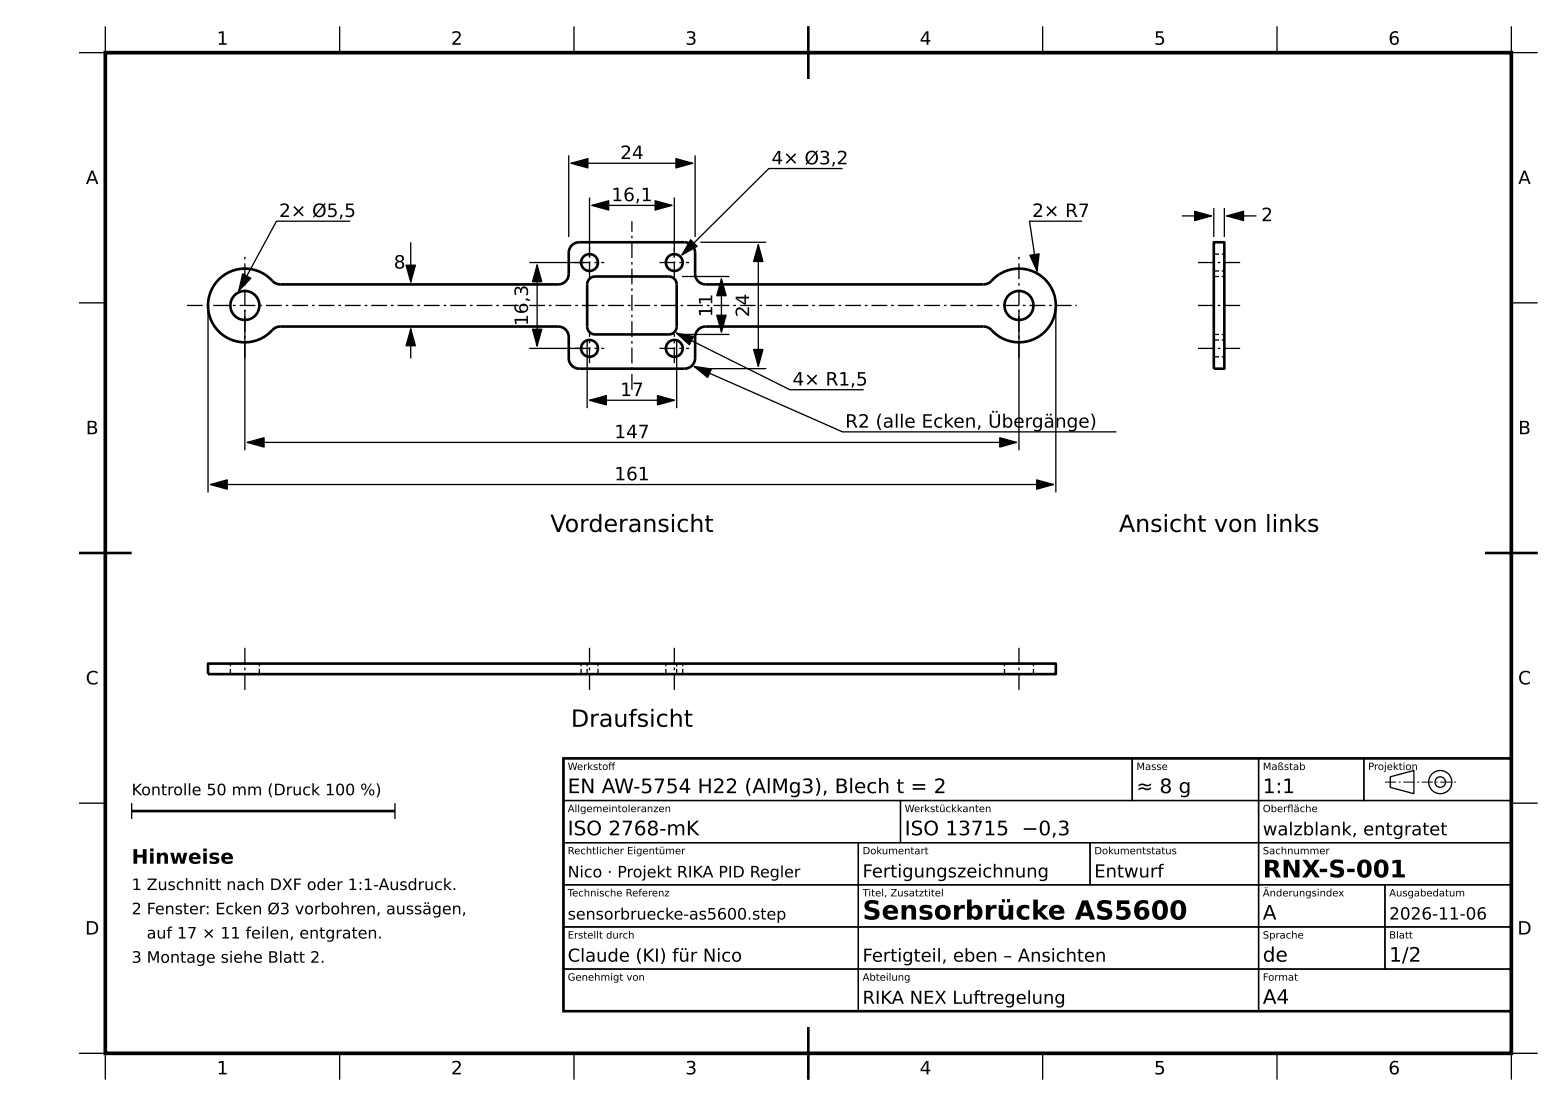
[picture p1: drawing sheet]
<svg xmlns="http://www.w3.org/2000/svg" width="297mm" height="210mm" viewBox="0 0 297 210" stroke-linecap="round" stroke-linejoin="round" font-family="sans-serif">
<path d="M20 10h267v190h-267z" fill="none" stroke="#000" stroke-width=".7" stroke-linecap="butt"/>
<g fill="none" stroke="#000" stroke-width=".25">
<path d="M20 5v5h-5M64.5 5v5M109 5v5M153.5 5v5M198 5v5M242.5 5v5M287 5v5h5M108 29.5v15.5M108.5 31h23M112 37.5v11.3M112.4 39h15.2M128.1 37.5v11.3"/>
<path d="M132 29.5v15.5M160 32h-14l-16.5 16.4M230.5 39.5v5.5M232.5 39.5v5.5M15 57.5h5M39.5 59v34.5M46.5 59v26.5M66.5 42h-14l-7.2 13.2M78 46v7.5M100.5 49.8h10.4M102 50.3v15.4M129.5 52.5h9"/>
<path d="M133 46h12.5M137 53v10M144 46.5v23M193.5 59v26.5M200.5 59v34.5M205.5 42h-10l1.4 9.5M224.5 41h5.5M233 41h5.5M287 57.5h5M78 62.5v5.5M100.5 66.1h10.4M111.5 64.5v13"/>
<path d="M112 76h16M128.5 63.3l21.5 10.7h14M128.5 64.5v13M129.5 63.5h9M131.8 69.6l28.2 12.4h52M133 70h12.5M40 92h160M47 84h146M15 105h5M287 105h5M15 152.5h5M25 152.5v3"/>
<path d="M75 152.5v3M107 144h108v8h-108zM107 152h64v8h-64zM107 160h56v8h-56zM163 160h44v8h-44zM171 152h68v8h-68zM207 160h32v8h-32zM215 144h24v8h-24zM239 144h20v8h-20zM239 152h48v8h-48zM239 160h48v8h-48zM259 144h28v8h-28z"/>
<path d="M264 147.5l4.5-1.2v4.4l-4.5-1.2zM287 152.5h5M107 168h56v8h-56zM107 176h56v8h-56zM163 168h76v8h-76zM163 176h76v8h-76zM239 168h24v8h-24zM239 176h24v8h-24zM263 168h24v8h-24zM263 176h24v8h-24zM15 200h5v5M64.5 200v5"/>
<path d="M107 184h56v8h-56zM109 200v5M153.5 200v5M163 184h76v8h-76zM198 200v5M239 184h48v8h-48zM242.5 200v5M292 200h-5v5"/>
<circle cx="273.5" cy="148.5" r="2.2"/>
<circle cx="273.5" cy="148.5" r="1"/>
</g>
<g fill="none" stroke="#000" stroke-width=".5">
<path d="M153.5 5v10M41.6 53a7.1 7.1 0 0 1 10.4 .6l.5 .3 .7 .1h53.1a2.21 2.21 0 0 0 1.7-2.8v-2.1a2.75 2.75 0 0 1 .9-2.8 8 8 0 0 1 3.1-.3h17.2a2.27 2.27 0 0 1 2.8 2.8v2.1a2.75 2.75 0 0 0 .9 2.8l1.1 .3h52.8l1-.2a8.3 8.3 0 0 1 5.1-2.8 7 7 0 0 1 7 9.8 7 7 0 0 1-11.9 1.6l-.5-.3-.7-.1h-53.1a2.21 2.21 0 0 0-1.7 2.8v2.1a2.75 2.75 0 0 1-.9 2.8 8 8 0 0 1-3.1 .3h-17.2a2.27 2.27 0 0 1-2.8-2.8v-2.1a2.75 2.75 0 0 0-.9-2.8l-1.1-.3h-52.8l-1 .2a8.6 8.6 0 0 1-4.9 2.7 7 7 0 0 1-7.1-3.9 7 7 0 0 1 1.4-8zM111.9 52.9a3.1 3.1 0 0 1 2.4-.4h11.7a2 2 0 0 1 2.5 1.2v7.3a2.1 2.1 0 0 1-.9 2.4l-.6 .1h-13a2 2 0 0 1-2.5-1.2v-7.3a2.79 2.79 0 0 1 .4-2.1zM230.5 46h2v24h-2zM15 105h10M282 105h10M39.5 126h161v2h-161zM25 154h50M107 144h180v48h-180zM153.5 195v10"/>
<circle cx="46.5" cy="58" r="2.75"/>
<circle cx="112" cy="49.8" r="1.6"/>
<circle cx="128" cy="49.8" r="1.6"/>
<circle cx="193.5" cy="58" r="2.75"/>
<circle cx="112" cy="66.1" r="1.6"/>
<circle cx="128.1" cy="66.1" r="1.6"/>
</g>
<g fill="none" stroke="#000" stroke-width=".25" stroke-dasharray="3 .7 .5 .7" stroke-linecap="butt">
<path d="M35.5 58h169M109.2 49.8h5.6M112 52.6v-5.6M125.2 49.8h5.7M128.1 52.6v-5.6M227.5 49.8h8M227.5 58h8M46.5 68v-20M109.2 66.1h5.6M112 68.9v-5.6M120 74v-32M125.2 66.1h5.7"/>
<path d="M128.1 68.9v-5.6M193.5 68v-20M227.5 66.1h8M46.5 131v-8M112 131v-8M128.1 131v-8M193.5 131v-8"/>
</g>
<g fill="none" stroke="#000" stroke-width=".25" stroke-dasharray="1 .5" stroke-linecap="butt">
<path d="M230.5 51.4h2M230.5 48.2h2M230.5 52.5h2M230.5 67.7h2M230.5 64.5h2M230.5 63.5h2M43.7 128v-2M49.2 128v-2M110.4 128v-2M111.5 128v-2M113.6 128v-2M126.5 128v-2"/>
<path d="M128.5 128v-2M129.6 128v-2M190.8 128v-2M196.2 128v-2"/>
</g>
<path d="M263 148.5h14" fill="none" stroke="#000" stroke-width=".19" stroke-dasharray="2.1 .5 .3 .5" stroke-linecap="butt"/>
<g fill="#000" stroke="#000" stroke-width=".25">
<path d="M108.5 31l3.1-.9v1.8zM112.4 39l3.2-.9v1.8zM124.4 38.1l3.2 .9-3.2 .9zM128.4 30.1l3.1 .9-3.1 .9zM46.1 52l1.5 .8-2.3 2.4zM77.1 50.4h1.8l-.9 3.1zM102 50.3l.9 3.2h-1.8zM131.1 45.5l1.3 1.3-2.9 1.6zM137 53l.9 3.1h-1.8zM136.1 59.9h1.8l-.9 3.1zM144 46.5l.9 3.1h-1.8zM195.6 48.5l1.7-.3-.4 3.3z"/>
<path d="M226.9 40.1l3.1 .9-3.1 .9zM233 41l3.1-.9v1.8zM78 62.5l.9 3.1h-1.8zM101.1 62.5h1.8l-.9 3.2zM112 76l3.1-.9v1.8zM124.9 75.1l3.1 .9-3.1 .9zM128.5 63.3l3.2 .6-.8 1.6zM131.8 69.6l3.3 .5-.7 1.6zM143.1 66.4h1.8l-.9 3.1zM40 92l3.1-.9v1.8zM47 84l3.1-.9v1.8zM189.9 83.1l3.1 .9-3.1 .9z"/>
<path d="M196.9 91.1l3.1 .9-3.1 .9z"/>
</g>
<text font-size="5" x="163.8" y="174.6">Sensorbrücke AS5600</text>
<text font-size="4.6" x="239.8" y="166.6">RNX-S-001</text>
<g font-size="4.5">
<text x="104.5" y="101">Vorderansicht</text>
<text x="212.5" y="101">Ansicht von links</text>
<text x="108.4" y="138">Draufsicht</text>
</g>
<g font-size="3.8">
<text x="107.8" y="150.6">EN AW-5754 H22 (AlMg3), Blech t = 2</text>
<text x="215.8" y="150.6">≈ 8 g</text>
<text x="239.8" y="150.6">1:1</text>
<text x="107.8" y="158.6">ISO 2768-mK</text>
<text x="171.8" y="158.6">ISO 13715 −0,3</text>
<text x="25" y="164">Hinweise</text>
<text x="239.8" y="174.6">A</text>
<text x="239.8" y="182.6">de</text>
<text x="263.8" y="182.6">1/2</text>
<text x="239.8" y="190.6">A4</text>
</g>
<g font-size="3.5">
<text x="41.1" y="8.5">1</text>
<text x="85.6" y="8.5">2</text>
<text x="130.1" y="8.5">3</text>
<text x="174.6" y="8.5">4</text>
<text x="219.1" y="8.5">5</text>
<text x="263.6" y="8.5">6</text>
<text x="16.3" y="34.9">A</text>
<text x="117.8" y="30.2">24</text>
<text x="146.5" y="31.2">4× Ø3,2</text>
<text x="288.3" y="34.9">A</text>
<text x="53" y="41.2">2× Ø5,5</text>
<text x="116.1" y="38.2">16,1</text>
<text x="196" y="41.2">2× R7</text>
<text x="239.5" y="42">2</text>
<text x="74.8" y="51">8</text>
<text x="100.3" y="61.9" transform="rotate(-90 100.3 61.9)">16,3</text>
<text x="135.3" y="60.2" transform="rotate(-90 135.3 60.2)">11</text>
<text x="142.3" y="60.2" transform="rotate(-90 142.3 60.2)">24</text>
<text x="117.8" y="75.2">17</text>
<text x="150.5" y="73.2">4× R1,5</text>
<text x="16.3" y="82.4">B</text>
<text x="116.7" y="83.2">147</text>
<text x="160.5" y="81.2">R2 (alle Ecken, Übergänge)</text>
<text x="288.3" y="82.4">B</text>
<text x="116.7" y="91.2">161</text>
<text x="16.3" y="129.9">C</text>
<text x="288.3" y="129.9">C</text>
<text x="16.2" y="177.4">D</text>
<text x="288.2" y="177.4">D</text>
<text x="41.1" y="204">1</text>
<text x="85.6" y="204">2</text>
<text x="130.1" y="204">3</text>
<text x="174.6" y="204">4</text>
<text x="219.1" y="204">5</text>
<text x="263.6" y="204">6</text>
</g>
<g font-size="3.4">
<text x="239.8" y="158.6">walzblank, entgratet</text>
<text x="163.8" y="166.6">Fertigungszeichnung</text>
<text x="207.8" y="166.6">Entwurf</text>
<text x="107.8" y="182.6">Claude (KI) für Nico</text>
<text x="163.8" y="182.6">Fertigteil, eben – Ansichten</text>
<text x="163.8" y="190.6">RIKA NEX Luftregelung</text>
</g>
<text font-size="3.2" x="263.8" y="174.6">2026-11-06</text>
<g font-size="3">
<text x="25" y="151">Kontrolle 50 mm (Druck 100 %)</text>
<text x="107.8" y="166.6">Nico · Projekt RIKA PID Regler</text>
<text x="25" y="169">1 Zuschnitt nach DXF oder 1:1-Ausdruck.</text>
<text x="25" y="173.6">2 Fenster: Ecken Ø3 vorbohren, aussägen,</text>
<text x="27.9" y="178.2">auf 17 × 11 feilen, entgraten.</text>
<text x="107.8" y="174.6">sensorbruecke-as5600.step</text>
<text x="25" y="182.8">3 Montage siehe Blatt 2.</text>
</g>
<g font-size="1.9">
<text x="107.8" y="146.2">Werkstof</text>
<text x="115.5" y="146.2">f</text>
<text x="215.8" y="146.2">Masse</text>
<text x="239.8" y="146.2">Maßstab</text>
<text x="259.8" y="146.2">Projektion</text>
<text x="107.8" y="154.2">Allgemeintoleranzen</text>
<text x="171.8" y="154.2">Werkstückkanten</text>
<text x="239.8" y="154.2">Oberfäche</text>
<text x="244.4" y="154.2">l</text>
<text x="107.8" y="162.2">Rechtlicher Eigentümer</text>
<text x="163.8" y="162.2">Dokumentart</text>
<text x="207.8" y="162.2">Dokumentstatus</text>
<text x="239.8" y="162.2">Sachnummer</text>
<text x="107.8" y="170.2">Technische Referenz</text>
<text x="163.8" y="170.2">Titel, Zusatztitel</text>
<text x="239.8" y="170.2">Änderungsindex</text>
<text x="263.8" y="170.2">Ausgabedatum</text>
<text x="107.8" y="178.2">Erstellt durch</text>
<text x="239.8" y="178.2">Sprache</text>
<text x="263.8" y="178.2">Blatt</text>
<text x="107.8" y="186.2">Genehmigt von</text>
<text x="163.8" y="186.2">Abteilung</text>
<text x="239.8" y="186.2">Format</text>
</g>
</svg>
